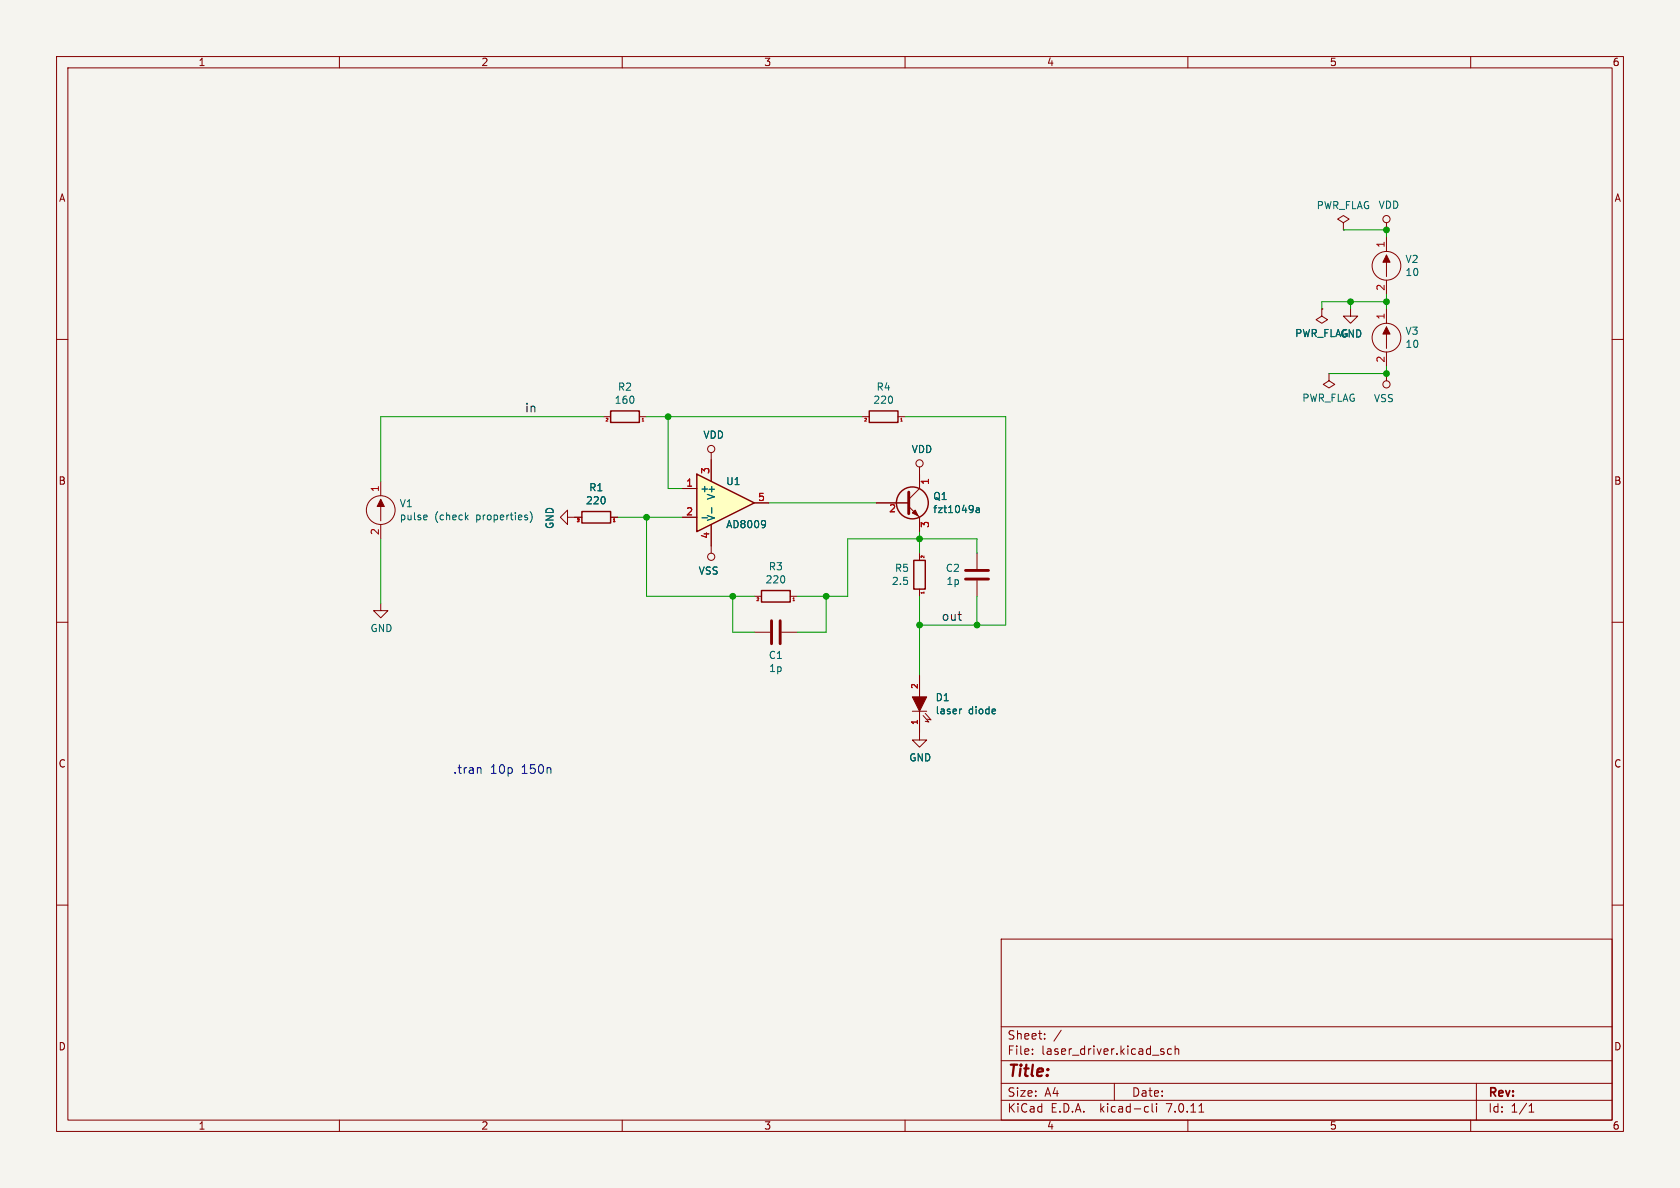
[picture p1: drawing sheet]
<svg xmlns="http://www.w3.org/2000/svg" width="297mm" height="210mm" viewBox="0 0 297 210" stroke-linecap="round" stroke-linejoin="round" font-family="sans-serif">
<path d="M0 0h297v210h-297z" fill="#f5f4ef" stroke="#f5f4ef" stroke-width=".18"/>
<g fill="none" stroke="#840000" stroke-width=".18">
<path d="M10 10h277v190h-277zM12 12h273v186h-273zM60 10v2M110 10v2M160 10v2M210 10v2M260 10v2M10 60h2M285 60h2M125.7 80v1.3M125.7 96.5v1.3M10 110h2"/>
<path d="M133.3 105.4h1.3M139.7 105.4h1.3M285 110h2M10 160h2M285 160h2M177 166h108v32h-108zM60 198v2M110 198v2M160 198v2M177 194.5h108M177 191.5h108M177 187.5h108"/>
<path d="M177 181.5h108M182.5 186.3v.1M182.5 185.5v.1M184.7 183.6v.1M184.7 182.8v.1M187.6 182.1l-1.3 2M197 191.5v3M202.6 195.6l.4 .1M203 196.5l-.4 .1M203.7 195.1v1.3l.2 .2M204.5 195.1v.1M204.5 195.6v1"/>
<path d="M205.4 185.9l.3 .1 .1 .2-.2 .2h-.3M205.4 185.4l.3 .1M207.1 185.5l-.4-.1-.3 .3v.4l.1 .2h.6M207.7 185.5l.3-.1 .3 .1 .1 .9M207.7 184.9v1.5M210 198v2M212 196.6h.8M260 198v2M261 191.5v6.5M270.3 196.6h.9M270.3 195.5l.4-.4v1.5"/>
<circle cx="125.7" cy="79.4" r=".63"/>
<circle cx="125.7" cy="98.4" r=".63"/>
</g>
<path d="M134.6 104.4h5.1v2h-5.1z" fill="none" stroke="#840000" stroke-width=".25"/>
<path d="M134.1 105.7h-.3M134.1 105.7h.1M134.1 105.7v.1M140.3 105.8v.4" fill="none" stroke="#a90000" stroke-width=".18"/>
<path d="M123.2 83.8l10.1 5.1-10.1 5.1z" fill="#ffffc2"/>
<g fill="none" stroke="#840000" stroke-width=".25">
<path d="M107.9 72.6h5.1v2.1h-5.1zM153.7 72.6h5v2.1h-5zM102.9 90.4h5v2.1h-5zM123.2 83.8l10.1 5.1-10.1 5.1zM161.5 99.1h2.1v5h-2.1z"/>
<circle cx="161.3" cy="88.9" r="2.82"/>
</g>
<g fill="none" stroke="#840000" stroke-width=".18">
<path d="M237.5 39.4l1-.7-1-.6-1 .6 1 .7v1.2M245.1 39.4v1.2M233.7 54.6v1.3l1 .6-1 .7-1-.7 1-.6M233.7 54.6h.1M237.5 40.6h.1M238.8 54.6v1.3h1.2l-1.2 1.3-1.3-1.3h1.3M245.1 41.9v2.6M245.1 45.1v3.8M245.1 49.5v2.6M245.1 54.6v2.6M245.1 57.8v3.8M106.7 73.7h1.2"/>
<path d="M113 73.7h1.3M152.4 73.7h1.3M158.7 73.7h1.3M234.9 66v1.3l1.1 .6-1.1 .7-1-.7 1-.6M234.9 66h.1M245.1 62.2v2.6M245.1 66v1.3M67.3 85.1v2.5M67.3 88.3v3.8M67.3 92.7v2.6M100.3 91.4v-1.2l-1.2 1.2 1.2 1.3v-1.3h2.6M107.9 91.4h1.3"/>
<path d="M120.6 86.4h2.6M120.6 91.4h2.6M125.7 81.3v3.8M125.7 92.7v3.8M133.3 88.9h2.6M154.9 88.9h5.8M160.7 89.5l1.9 1.9v2.6M162.6 82.6v3.8l-1.9 1.9M162.6 97.8v1.3M172.7 97.8v2.8M67.3 106.7v1.3h1.3l-1.3 1.2-1.3-1.2h1.3M133.3 111.8h2.8"/>
<path d="M138.2 111.8h2.8M162.6 104.1v1.3M162.6 119.4v3.8M172.7 102.6v2.8M161.3 125.7h2.5M162.6 125.7v5.1h1.2l-1.2 1.3-1.3-1.3h1.3M163.2 126.5l1 1.1-.6-.1M163.6 126.1l1 1.2-.6-.2"/>
<circle cx="245.1" cy="38.7" r=".63"/>
<circle cx="245.1" cy="47" r="2.54"/>
<circle cx="245.1" cy="59.7" r="2.54"/>
<circle cx="245.1" cy="67.9" r=".63"/>
<circle cx="67.3" cy="90.2" r="2.54"/>
<circle cx="162.6" cy="81.9" r=".63"/>
</g>
<g fill="none" stroke="#006464" stroke-width=".18">
<path d="M75.3 91l.2 .3-.6 .2M75.4 91.8l-.1 .1M82.4 91.4l.4 .5M82.8 91l-.5 .5M93.2 91.5v.3M93.7 90.4a1.46 1.46 0 0 1 0 2M124.1 91.5h1M125.8 89.7v1M135.2 92.1h.1a1.07 1.07 0 0 1-.1 1.1M135.3 92.6l-.1 .1M172.6 89.8h.5v.8M173.1 90.1h-.4l-.2 .2 .2 .3h.4"/>
<path d="M170 125.3l-.3 .2"/>
</g>
<path d="M107.2 74h.3M113.6 74l.1 .4M152.9 74h.3M159.3 74l.1 .4M102.1 91.7v.1M102.1 91.7l.3 .1M108.5 91.8l.1 .4M162.9 98.5v.1M162.9 98.3v.2M163.3 104.8h-.4" fill="none" stroke="#a90000" stroke-width=".18"/>
<g fill="#840000" stroke="#840000" stroke-width=".18">
<path d="M67.3 88.3l.6 1.2h-1.2z"/>
<path d="M161.3 90.7l.5-.5 .5 1z"/>
<path d="M161.3 123.2h2.5l-1.2 2.5z"/>
<path d="M245.1 45.1l.6 1.3h-1.2z"/>
<path d="M245.1 57.8l.6 1.3h-1.2z"/>
</g>
<path d="M160.7 87v3.8M136.4 109.7v4.1M137.9 109.7v4.1M170.7 100.8h4.1M170.7 102.4h4.1" fill="none" stroke="#840000" stroke-width=".51"/>
<path d="M84.8 135.7l.2 .2v.8" fill="none" stroke="#0000c2" stroke-width=".18"/>
<g fill="none" stroke="#009600" stroke-width=".18">
<path d="M237.5 40.6h7.6v1.3M238.8 53.3v1.3M245.1 53.3h-11.4v1.3M245.1 52.1v2.5M106.7 73.7h-39.4v11.4M114.3 73.7h38.1M118.1 73.7v12.7h2.5M160 73.7h17.8v36.8h-15.2M245.1 64.8v1.2h-10.2M67.3 95.3v11.4M109.2 91.4h11.4M114.3 91.4v14h19"/>
<path d="M135.9 88.9h19M162.6 94v3.8M172.7 97.8v-2.5h-22.8v10.1h-8.9M129.5 105.4v6.4h3.8M146 105.4v6.4h-5M162.6 105.4v14M172.7 105.4v5.1"/>
</g>
<g fill="#009600" stroke="#009600" stroke-width=".18">
<circle cx="114.3" cy="91.4" r=".51"/>
<circle cx="129.5" cy="105.4" r=".51"/>
<circle cx="146.1" cy="105.4" r=".51"/>
<circle cx="162.6" cy="110.5" r=".51"/>
<circle cx="162.6" cy="95.3" r=".51"/>
<circle cx="118.1" cy="73.7" r=".51"/>
<circle cx="172.7" cy="110.5" r=".51"/>
<circle cx="245.1" cy="40.6" r=".51"/>
<circle cx="238.8" cy="53.3" r=".51"/>
<circle cx="245.1" cy="53.3" r=".51"/>
<circle cx="245.1" cy="66" r=".51"/>
</g>
<text font-size="2.8" fill="#840000" x="178" y="190.9">Title:</text>
<g font-size="2.1" fill="#0f0f0f">
<text x="92.7" y="73">in</text>
<text x="166.4" y="109.8">out</text>
</g>
<g font-size="2.1" fill="#0000c2">
<text x="80" y="136.9">.tran</text>
<text x="86.6" y="136.9">10p</text>
<text x="92.2" y="136.9">150n</text>
</g>
<g font-size="2.1" fill="#840000">
<text x="178" y="184">Sheet:</text>
<text x="178" y="186.7">File:</text>
<text x="184.1" y="186.7">laser_driver.kicad_sch</text>
<text x="178" y="196.9">KiCad</text>
<text x="178" y="194.1">Size:</text>
<text x="184.7" y="194.1">A4</text>
<text x="185.7" y="196.9">E.D.A.</text>
<text x="194.6" y="196.9">kicad-cli</text>
<text x="200" y="194.1">Date:</text>
<text x="206.5" y="196.9">7.0.11</text>
<text x="263" y="194.3">Rev:</text>
<text x="263" y="196.9">Id:</text>
<text x="267.1" y="196.9">1/1</text>
</g>
<g font-size="1.8" fill="#840000">
<text x="35" y="11.9">1</text>
<text x="85" y="11.9">2</text>
<text x="135" y="11.9">3</text>
<text x="185" y="11.9">4</text>
<text x="235" y="11.9">5</text>
<text x="285" y="11.9">6</text>
<text x="10.3" y="35.9">A</text>
<text x="285.3" y="35.9">A</text>
<text x="10.3" y="85.9">B</text>
<text x="285.3" y="85.9">B</text>
<text x="10.3" y="135.9">C</text>
<text x="285.3" y="135.9">C</text>
<text x="10.3" y="185.9">D</text>
<text x="285.3" y="185.9">D</text>
<text x="35" y="199.9">1</text>
<text x="85" y="199.9">2</text>
<text x="135" y="199.9">3</text>
<text x="185" y="199.9">4</text>
<text x="235" y="199.9">5</text>
<text x="285" y="199.9">6</text>
</g>
<g font-size="1.8" fill="#006464">
<text x="232.7" y="37.2">PWR_FLAG VDD</text>
<text x="248.4" y="46.7">V2</text>
<text x="248.4" y="49">10</text>
<text x="228.9" y="59.8">PWR_FLAG</text>
<text x="236.9" y="59.9">GND</text>
<text x="248.4" y="59.4">V3</text>
<text x="248.4" y="61.7">10</text>
<text x="108.6" y="71.6">160</text>
<text x="109.1" y="69.3">R2</text>
<text x="154.3" y="71.6">220</text>
<text x="154.9" y="69.3">R4</text>
<text x="230.1" y="71.2">PWR_FLAG</text>
<text x="242.8" y="71.3">VSS</text>
<text x="124.2" y="77.7">VDD</text>
<text x="161.1" y="80.3">VDD</text>
<text x="70.6" y="89.9">V1</text>
<text x="103.5" y="89.4">220</text>
<text x="104.1" y="87">R1</text>
<text x="123.7" y="87.2">+</text>
<text x="126.6" y="88.5" transform="rotate(-90 126.6 88.5)">V+</text>
<text x="128.3" y="86">U1</text>
<text x="164.9" y="88.6">Q1</text>
<text x="70.6" y="92.2">pulse</text>
<text x="76.8" y="92.2">(check</text>
<text x="84.3" y="92.2">properties)</text>
<text x="98.1" y="93.6" transform="rotate(-90 98.1 93.6)">GND</text>
<text x="126.6" y="92.2" transform="rotate(-90 126.6 92.2)">V-</text>
<text x="128.3" y="93.6">AD8009</text>
<text x="164.9" y="90.9">fzt1049a</text>
<text x="123.4" y="101.8">VSS</text>
<text x="135.8" y="101">R3</text>
<text x="158.1" y="101.3">R5</text>
<text x="167.1" y="101.3">C2</text>
<text x="135.2" y="103.3">220</text>
<text x="157.6" y="103.6">2.5</text>
<text x="167.2" y="103.6">1p</text>
<text x="65.4" y="111.9">GND</text>
<text x="135.8" y="116.7">C1</text>
<text x="135.9" y="119">1p</text>
<text x="165.3" y="124.2">D1</text>
<text x="165.3" y="126.5">laser</text>
<text x="171.2" y="126.5">diode</text>
<text x="160.7" y="134.8">GND</text>
</g>
<g font-size="1.8" fill="#a90000">
<text x="244.9" y="43.9" transform="rotate(-90 244.9 43.9)">1</text>
<text x="244.9" y="51.5" transform="rotate(-90 244.9 51.5)">2</text>
<text x="244.9" y="56.6" transform="rotate(-90 244.9 56.6)">1</text>
<text x="244.9" y="64.2" transform="rotate(-90 244.9 64.2)">2</text>
<text x="125.5" y="83.9" transform="rotate(-90 125.5 83.9)">3</text>
<text x="67.1" y="87.1" transform="rotate(-90 67.1 87.1)">1</text>
<text x="121.2" y="86.1">1</text>
<text x="133.9" y="88.6">5</text>
<text x="164.5" y="85.8" transform="rotate(-90 164.5 85.8)">1</text>
<text x="67.1" y="94.7" transform="rotate(-90 67.1 94.7)">2</text>
<text x="121.2" y="91.2">2</text>
<text x="125.5" y="95.3" transform="rotate(-90 125.5 95.3)">4</text>
<text x="157.1" y="90.9">2</text>
<text x="164.5" y="93.4" transform="rotate(-90 164.5 93.4)">3</text>
</g>
<g font-size="1.4" fill="#a90000">
<text x="162.3" y="121.9" transform="rotate(-90 162.3 121.9)">2</text>
<text x="162.3" y="128.2" transform="rotate(-90 162.3 128.2)">1</text>
</g>
<g font-size=".7" fill="#a90000">
<text x="107" y="74.7">2</text>
<text x="113.3" y="74.7">1</text>
<text x="152.7" y="74.7">2</text>
<text x="159" y="74.7">1</text>
<text x="101.9" y="92.5">2</text>
<text x="108.2" y="92.5">1</text>
<text x="163.6" y="98.8" transform="rotate(-90 163.6 98.8)">2</text>
<text x="133.6" y="106.5">2</text>
<text x="140" y="106.5">1</text>
<text x="163.6" y="105.1" transform="rotate(-90 163.6 105.1)">1</text>
</g>
</svg>
